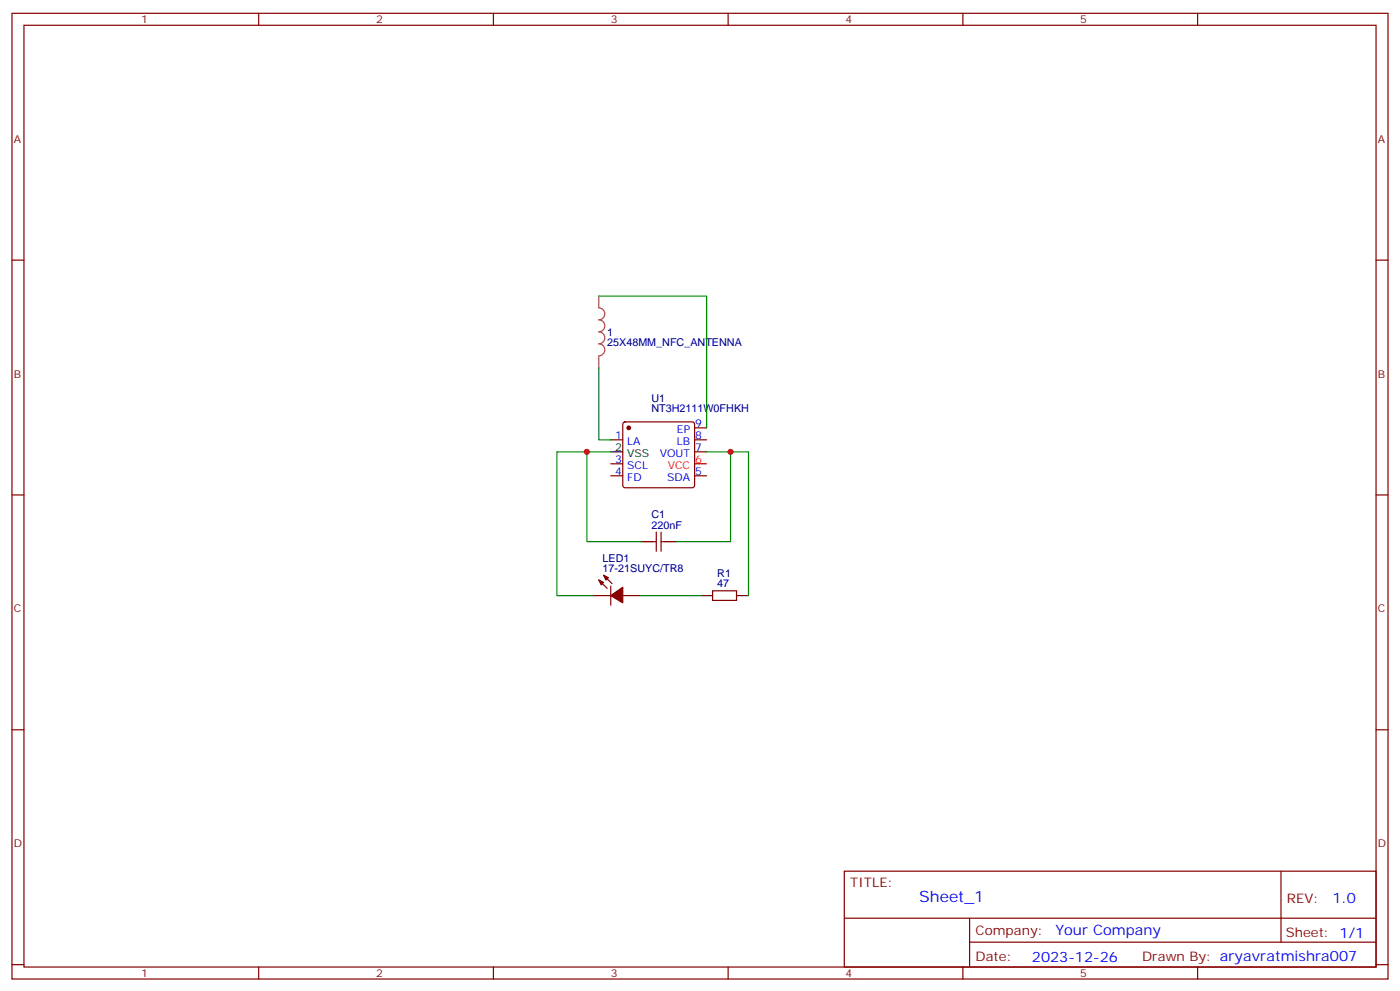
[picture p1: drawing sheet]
<svg xmlns="http://www.w3.org/2000/svg" width="412mm" height="292mm" viewBox="0 0 412 292" stroke-linecap="round" stroke-linejoin="round" font-family="sans-serif">
<g fill="none" stroke="#870000" stroke-width=".35">
<path d="M3.5 3.9h405.4v284.4h-405.4zM7.1 7.4h398.2v277.3h-398.2zM76.2 3.9v3.5M145.3 3.9v3.5M214.5 3.9v3.5M283.6 3.9v3.5M352.8 3.9v3.5M3.5 76.6h3.6M405.3 76.6h3.6M179.9 129.5h3.5M179.9 136.6h3.5M183.7 124.4l.4-.2h19.8l.5 .2 .2 .5v18l-.2 .5-.5 .2h-19.8l-.4-.2-.3-.5v-18z"/>
<path d="M204.6 126h3.5M204.6 129.5h3.5M204.6 133h3.5M3.5 145.7h3.6M179.9 140.1h3.5M192.3 159.5h1M193.3 156.7v5.6M194.7 156.7v5.6M194.7 159.5h1.1M204.6 140.1h3.5M405.3 145.7h3.6M174.6 175.4h5.3"/>
<path d="M176.4 170.8l2.5 2.4M177.8 169.4l2.5 2.4M179.9 172.5v5.7M183.4 175.4h5.3M209.9 174h7.1v2.8h-7.1zM3.5 214.9h3.6M405.3 214.9h3.6M248.7 256.5h156.6v28.2h-156.6zM377.3 256.5v20.9M248.7 270.4h156.5M285.6 277.4h119.6M285.6 270.4v14.1"/>
<path d="M3.5 284h3.6M76.2 284.7v3.6M145.3 284.7v3.6M214.5 284.7v3.6M283.6 284.7v3.6M352.8 284.7v3.6M405.3 284h3.6"/>
</g>
<path d="M204.6 136.6h3.5" fill="none" stroke="#f00" stroke-width=".35"/>
<path d="M179.9 133h3.5M188.7 159.5h3.6M195.8 159.5h3.5M206.4 175.4h3.5M217 175.4h3.5" fill="none" stroke="#000" stroke-width=".35"/>
<g fill="#870000" stroke="#870000" stroke-width=".35">
<path d="M176.4 170.8l1.4 .7-.7 .7z"/>
<path d="M177.8 169.4l1.4 .7-.7 .7z"/>
<path d="M179.9 175.4l3.5-2.5v4.6z"/>
<circle cx="185.2" cy="126" r=".53"/>
</g>
<path d="M176.4 87.2v3.4a1.76 1.76 0 0 1 1.8 1.8 1.76 1.76 0 0 1-1.8 1.8 1.76 1.76 0 0 1 1.8 1.7 1.76 1.76 0 0 1-1.8 1.8 1.76 1.76 0 0 1 1.8 1.8 1.76 1.76 0 0 1-1.8 1.7 1.76 1.76 0 0 1 1.8 1.8 1.76 1.76 0 0 1-1.8 1.8M176.4 104.9v3.4" fill="none" stroke="#a64a4a" stroke-width=".35"/>
<path d="M176.4 87.2h31.7v38.8M176.4 108.3v21.2h3.5M172.9 133h-8.9v42.4h10.6M179.9 133h-7v26.5h15.8M208.1 133h7.1v26.5h-15.9M215.2 133h5.3v42.4M188.7 175.4h17.7" fill="none" stroke="#008700" stroke-width=".35"/>
<g fill="#c00">
<circle cx="172.9" cy="133" r=".88"/>
<circle cx="215.2" cy="133" r=".88"/>
</g>
<text font-size="4.6" fill="#00f" x="270.8" y="265.5">Sheet_1</text>
<g font-size="4.2" fill="#00f">
<text x="392.5" y="265.8">1.0</text>
<text x="310.9" y="275.3">Your Company</text>
<text x="304" y="283.1">2023-12-26</text>
</g>
<g font-size="3.9" fill="#800">
<text x="250.5" y="261.1">TITLE:</text>
<text x="379.1" y="265.8">REV:</text>
<text x="287.4" y="275.3">Company:</text>
<text x="378.7" y="275.9">Sheet: 1/1</text>
<text x="287.4" y="283">Date:</text>
<text x="336.4" y="283.1">Drawn By: aryavratmishra007</text>
</g>
<g font-size="3.2" fill="#800">
<text x="41.6" y="6.9">1</text>
<text x="110.8" y="6.9">2</text>
<text x="179.9" y="6.9">3</text>
<text x="249.1" y="6.9">4</text>
<text x="318.2" y="6.9">5</text>
<text x="4.1" y="42">A</text>
<text x="405.9" y="42">A</text>
<text x="4.1" y="111.2">B</text>
<text x="405.9" y="111.2">B</text>
<text x="4.1" y="180.3">C</text>
<text x="405.9" y="180.3">C</text>
<text x="4.1" y="249.4">D</text>
<text x="405.9" y="249.4">D</text>
<text x="41.6" y="287.7">1</text>
<text x="110.8" y="287.7">2</text>
<text x="179.9" y="287.7">3</text>
<text x="249.1" y="287.7">4</text>
<text x="318.2" y="287.7">5</text>
</g>
<g font-size="3.2" fill="#000080">
<text x="178.9" y="101.9">25X48MM_NFC_ANTENNA</text>
<text x="178.9" y="99">1</text>
<text x="191.9" y="118.2">U1</text>
<text x="191.9" y="121.2">NT3H2111W0FHKH</text>
<text x="191.9" y="155.6">220nF</text>
<text x="191.9" y="152.7">C1</text>
<text x="177.5" y="165.4">LED1</text>
<text x="177.5" y="168.3">17-21SUYC/TR8</text>
<text x="211.3" y="172.9">47</text>
<text x="211.3" y="169.9">R1</text>
</g>
<g font-size="3.2" fill="#00f">
<text x="204.8" y="125.6">9</text>
<text x="181.3" y="129.2">1</text>
<text x="184.7" y="130.9">LA</text>
<text x="199.4" y="130.9">LB</text>
<text x="199.4" y="127.4">EP</text>
<text x="204.8" y="129.2">8</text>
<text x="181.3" y="136.2">3</text>
<text x="184.7" y="138">SCL</text>
<text x="194.4" y="134.4">VOUT</text>
<text x="204.8" y="132.7">7</text>
<text x="181.3" y="139.7">4</text>
<text x="184.7" y="141.5">FD</text>
<text x="196.5" y="141.5">SDA</text>
<text x="204.8" y="139.7">5</text>
</g>
<g font-size="3.2">
<text x="181.3" y="132.7">2</text>
<text x="184.7" y="134.4">VSS</text>
</g>
<g font-size="3.2" fill="#f00">
<text x="196.7" y="138">VCC</text>
<text x="204.8" y="136.2">6</text>
</g>
</svg>
